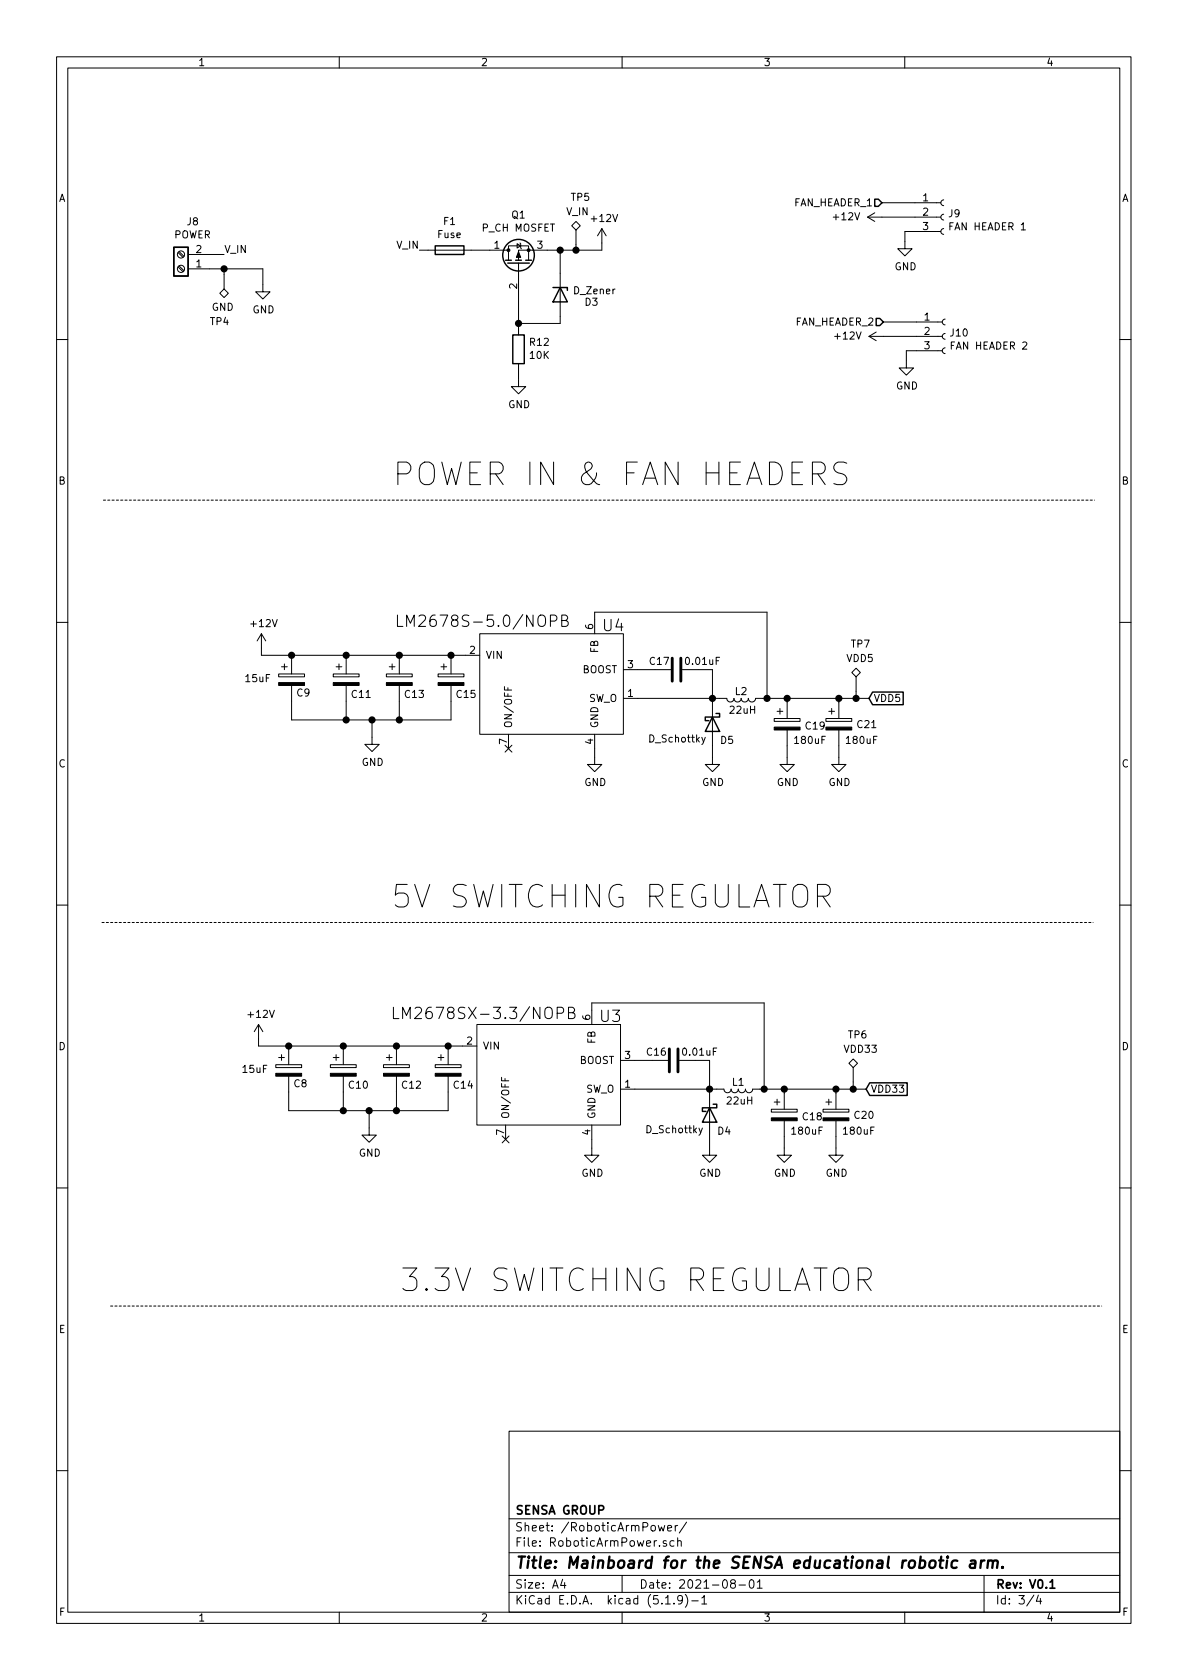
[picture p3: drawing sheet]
EESchema Schematic File Version 4
EELAYER 30 0
EELAYER END
$Descr A4 8268 11693 portrait
encoding utf-8
Sheet 3 4
Title "Mainboard for the SENSA educational robotic arm."
Date "2021-08-01"
Rev "V0.1"
Comp "SENSA GROUP"
Comment1 ""
Comment2 ""
Comment3 ""
Comment4 ""
$EndDescr
$Comp
L Device:D_Zener D3
U 1 1
P 3900 2050
F 0 "D3" V 3950 2320 50  0000 R CNN
F 1 "D_Zener" V 3870 2440 50  0000 R CNN
F 2 "Diode_SMD:D_SOD-323" H 3900 2050 50  0001 C CNN
F 3 "https://my.centralsemi.com/datasheets/CMDZ5221B-61B.PDF" H 3900 2050 50  0001 C CNN
	1    3900 2050
	0    1    1    0   
$EndComp
Wire Wire Line
	3900 1900 3900 1740
Wire Wire Line
	3900 1740 3810 1740
Connection ~ 3900 1740
$Comp
L Device:R R12
U 1 1
P 3610 2430
F 0 "R12" H 3540 2384 50  0000 R CNN
F 1 "10K" H 3540 2475 50  0000 R CNN
F 2 "Resistor_SMD:R_0805_2012Metric_Pad1.20x1.40mm_HandSolder" V 3540 2430 50  0001 C CNN
F 3 "~" H 3610 2430 50  0001 C CNN
	1    3610 2430
	-1   0    0    1   
$EndComp
Wire Wire Line
	3610 2280 3610 2250
Wire Wire Line
	3900 2200 3900 2250
Wire Wire Line
	3900 2250 3610 2250
Connection ~ 3610 2250
Wire Wire Line
	3610 2250 3610 2040
$Comp
L power:GND #PWR0115
U 1 1
P 3610 2640
F 0 "#PWR0115" H 3610 2390 50  0001 C CNN
F 1 "GND" H 3615 2467 50  0000 C CNN
F 2 "" H 3610 2640 50  0001 C CNN
F 3 "" H 3610 2640 50  0001 C CNN
	1    3610 2640
	1    0    0    -1  
$EndComp
Wire Wire Line
	3610 2580 3610 2640
$Comp
L Transistor_FET:BS250 Q1
U 1 1
P 3610 1840
F 0 "Q1" V 3952 1840 50  0000 C CNN
F 1 "P_CH MOSFET" V 3861 1840 50  0000 C CNN
F 2 "Package_TO_SOT_SMD:TO-252-3_TabPin2" H 3810 1765 50  0001 L CIN
F 3 "https://www.onsemi.com/pdf/datasheet/ena1597-d.pdf" H 3610 1840 50  0001 L CNN
	1    3610 1840
	0    -1   -1   0   
$EndComp
$Comp
L Device:Fuse F1
U 1 1
P 3130 1740
F 0 "F1" V 3327 1740 50  0000 C CNN
F 1 "Fuse" V 3236 1740 50  0000 C CNN
F 2 "Fuse:Fuse_2920_7451Metric" V 3060 1740 50  0001 C CNN
F 3 "https://media.digikey.com/pdf/Data%20Sheets/Littelfuse%20PDFs/ASMDC300F24.pdf" H 3130 1740 50  0001 C CNN
	1    3130 1740
	0    -1   -1   0   
$EndComp
$Comp
L Connector:Screw_Terminal_01x02 J8
U 1 1
P 1260 1870
F 0 "J8" H 1178 1545 50  0000 C CNN
F 1 "POWER" H 1178 1636 50  0000 C CNN
F 2 "ArmFootprints:TerminalBlock_bornier-2_P5.08mmCOPY" H 1260 1870 50  0001 C CNN
F 3 "~" H 1260 1870 50  0001 C CNN
	1    1260 1870
	-1   0    0    1   
$EndComp
$Comp
L power:GND #PWR0116
U 1 1
P 1830 1980
F 0 "#PWR0116" H 1830 1730 50  0001 C CNN
F 1 "GND" H 1835 1807 50  0000 C CNN
F 2 "" H 1830 1980 50  0001 C CNN
F 3 "" H 1830 1980 50  0001 C CNN
	1    1830 1980
	1    0    0    -1  
$EndComp
Wire Wire Line
	1460 1870 1560 1870
Wire Wire Line
	1460 1770 1560 1770
Text Label 1560 1770 0    50   ~ 0
V_IN
Text Label 2920 1740 2    50   ~ 0
V_IN
Wire Wire Line
	2980 1740 2920 1740
Wire Wire Line
	2590 5010 2780 5010
Connection ~ 2590 5010
Connection ~ 3140 4560
Wire Wire Line
	3240 4560 3140 4560
Wire Wire Line
	5840 5190 5840 5270
Wire Wire Line
	5480 5190 5480 5270
$Comp
L power:GND #PWR0117
U 1 1
P 5840 5270
F 0 "#PWR0117" H 5840 5020 50  0001 C CNN
F 1 "GND" H 5845 5097 50  0000 C CNN
F 2 "" H 5840 5270 50  0001 C CNN
F 3 "" H 5840 5270 50  0001 C CNN
	1    5840 5270
	1    0    0    -1  
$EndComp
$Comp
L power:GND #PWR0118
U 1 1
P 5480 5270
F 0 "#PWR0118" H 5480 5020 50  0001 C CNN
F 1 "GND" H 5485 5097 50  0000 C CNN
F 2 "" H 5480 5270 50  0001 C CNN
F 3 "" H 5480 5270 50  0001 C CNN
	1    5480 5270
	1    0    0    -1  
$EndComp
Wire Wire Line
	5340 4860 5480 4860
Connection ~ 5340 4860
Wire Wire Line
	5340 4260 5340 4860
Wire Wire Line
	4140 4260 5340 4260
Wire Wire Line
	4140 4310 4140 4260
Wire Wire Line
	5310 4860 5340 4860
Connection ~ 5480 4860
Wire Wire Line
	5840 4860 5840 4890
Wire Wire Line
	5480 4860 5840 4860
Wire Wire Line
	5480 4860 5480 4890
$Comp
L Device:CP C19
U 1 1
P 5480 5040
F 0 "C19" H 5600 5030 50  0000 L CNN
F 1 "180uF" H 5520 4930 50  0000 L CNN
F 2 "Capacitor_SMD:CP_Elec_6.3x5.9" H 5518 4890 50  0001 C CNN
F 3 "~" H 5480 5040 50  0001 C CNN
	1    5480 5040
	1    0    0    -1  
$EndComp
$Comp
L Device:CP C21
U 1 1
P 5840 5040
F 0 "C21" H 5960 5040 50  0000 L CNN
F 1 "180uF" H 5880 4930 50  0000 L CNN
F 2 "Capacitor_SMD:CP_Elec_6.3x5.9" H 5878 4890 50  0001 C CNN
F 3 "~" H 5840 5040 50  0001 C CNN
	1    5840 5040
	1    0    0    -1  
$EndComp
Wire Wire Line
	4960 5190 4960 5270
Wire Wire Line
	4960 4890 4960 4860
Wire Wire Line
	4440 4860 4960 4860
Wire Wire Line
	4960 4860 5010 4860
Connection ~ 4960 4860
$Comp
L power:GND #PWR0119
U 1 1
P 4960 5270
F 0 "#PWR0119" H 4960 5020 50  0001 C CNN
F 1 "GND" H 4965 5097 50  0000 C CNN
F 2 "" H 4960 5270 50  0001 C CNN
F 3 "" H 4960 5270 50  0001 C CNN
	1    4960 5270
	1    0    0    -1  
$EndComp
$Comp
L Device:D_Schottky D5
U 1 1
P 4960 5040
F 0 "D5" V 5070 5090 50  0000 L CNN
F 1 "D_Schottky" V 5060 4590 50  0000 L CNN
F 2 "Package_TO_SOT_SMD:TO-263-2_TabPin1" H 4960 5040 50  0001 C CNN
F 3 "https://www.st.com/content/ccc/resource/technical/document/datasheet/a4/1a/59/86/8a/74/4a/a3/CD00001293.pdf/files/CD00001293.pdf/jcr:content/translations/en.CD00001293.pdf" H 4960 5040 50  0001 C CNN
	1    4960 5040
	0    1    1    0   
$EndComp
$Comp
L Device:L L2
U 1 1
P 5160 4860
F 0 "L2" V 5110 4860 50  0000 C CNN
F 1 "22uH" V 5240 4870 50  0000 C CNN
F 2 "Inductor_SMD:L_10.4x10.4_H4.8" H 5160 4860 50  0001 C CNN
F 3 "https://industrial.panasonic.com/cdbs/www-data/pdf/AGL0000/AGL0000C63.pdf" H 5160 4860 50  0001 C CNN
	1    5160 4860
	0    1    1    0   
$EndComp
Wire Wire Line
	4960 4660 4860 4660
Wire Wire Line
	4960 4860 4960 4660
Wire Wire Line
	4440 4660 4560 4660
$Comp
L Device:C C17
U 1 1
P 4710 4660
F 0 "C17" V 4650 4540 50  0000 C CNN
F 1 "0.01uF" V 4650 4840 50  0000 C CNN
F 2 "Capacitor_SMD:C_0805_2012Metric_Pad1.18x1.45mm_HandSolder" H 4748 4510 50  0001 C CNN
F 3 "~" H 4710 4660 50  0001 C CNN
	1    4710 4660
	0    1    1    0   
$EndComp
NoConn ~ 3540 5210
Connection ~ 2030 4560
Wire Wire Line
	1820 4560 2030 4560
Wire Wire Line
	3140 4560 2780 4560
Wire Wire Line
	3140 4580 3140 4560
Wire Wire Line
	2780 4560 2410 4560
Connection ~ 2780 4560
Wire Wire Line
	2780 4580 2780 4560
Wire Wire Line
	2410 4560 2030 4560
Connection ~ 2410 4560
Wire Wire Line
	2410 4580 2410 4560
Wire Wire Line
	2030 4560 2030 4580
Wire Wire Line
	3140 4880 3140 5010
Wire Wire Line
	2780 5010 3140 5010
Connection ~ 2780 5010
Wire Wire Line
	2780 4880 2780 5010
Wire Wire Line
	2410 4880 2410 5010
Wire Wire Line
	2410 5010 2590 5010
Connection ~ 2410 5010
Wire Wire Line
	2590 5010 2590 5130
Wire Wire Line
	2030 5010 2410 5010
Wire Wire Line
	2030 4880 2030 5010
$Comp
L power:GND #PWR0120
U 1 1
P 2590 5130
F 0 "#PWR0120" H 2590 4880 50  0001 C CNN
F 1 "GND" H 2595 4957 50  0000 C CNN
F 2 "" H 2590 5130 50  0001 C CNN
F 3 "" H 2590 5130 50  0001 C CNN
	1    2590 5130
	1    0    0    -1  
$EndComp
Wire Wire Line
	4140 5210 4140 5270
$Comp
L power:GND #PWR0121
U 1 1
P 4140 5270
F 0 "#PWR0121" H 4140 5020 50  0001 C CNN
F 1 "GND" H 4145 5097 50  0000 C CNN
F 2 "" H 4140 5270 50  0001 C CNN
F 3 "" H 4140 5270 50  0001 C CNN
	1    4140 5270
	1    0    0    -1  
$EndComp
$Comp
L LM2678:LM2678 U4
U 1 1
P 3840 4760
F 0 "U4" H 4270 5170 79  0000 C CNN
F 1 "LM2678S-5.0/NOPB" H 3360 5200 79  0000 C CNN
F 2 "Package_TO_SOT_SMD:TO-263-7_TabPin4" H 3840 4760 98  0001 C CNN
F 3 "https://www.ti.com/general/docs/suppproductinfo.tsp?distId=10&gotoUrl=http%3A%2F%2Fwww.ti.com%2Flit%2Fgpn%2Flm2678" H 3840 4760 98  0001 C CNN
	1    3840 4760
	1    0    0    -1  
$EndComp
$Comp
L Device:CP C9
U 1 1
P 2030 4730
F 0 "C9" H 2060 4640 50  0000 L CNN
F 1 "15uF" H 1700 4740 50  0000 L CNN
F 2 "Capacitor_SMD:CP_Elec_5x5.3" H 2068 4580 50  0001 C CNN
F 3 "~" H 2030 4730 50  0001 C CNN
	1    2030 4730
	1    0    0    -1  
$EndComp
$Comp
L Device:CP C11
U 1 1
P 2410 4730
F 0 "C11" H 2440 4630 50  0000 L CNN
F 1 "CP" H 2528 4685 50  0001 L CNN
F 2 "Capacitor_SMD:CP_Elec_5x5.3" H 2448 4580 50  0001 C CNN
F 3 "~" H 2410 4730 50  0001 C CNN
	1    2410 4730
	1    0    0    -1  
$EndComp
$Comp
L Device:CP C13
U 1 1
P 2780 4730
F 0 "C13" H 2810 4630 50  0000 L CNN
F 1 "CP" H 2898 4685 50  0001 L CNN
F 2 "Capacitor_SMD:CP_Elec_5x5.3" H 2818 4580 50  0001 C CNN
F 3 "~" H 2780 4730 50  0001 C CNN
	1    2780 4730
	1    0    0    -1  
$EndComp
$Comp
L Device:CP C15
U 1 1
P 3140 4730
F 0 "C15" H 3170 4630 50  0000 L CNN
F 1 "CP" H 3258 4685 50  0001 L CNN
F 2 "Capacitor_SMD:CP_Elec_5x5.3" H 3178 4580 50  0001 C CNN
F 3 "~" H 3140 4730 50  0001 C CNN
	1    3140 4730
	1    0    0    -1  
$EndComp
Wire Wire Line
	6050 4860 5960 4860
$Comp
L power:+12V #PWR0122
U 1 1
P 4190 1690
F 0 "#PWR0122" H 4190 1540 50  0001 C CNN
F 1 "+12V" H 4205 1863 50  0000 C CNN
F 2 "" H 4190 1690 50  0001 C CNN
F 3 "" H 4190 1690 50  0001 C CNN
	1    4190 1690
	1    0    0    -1  
$EndComp
Wire Wire Line
	4190 1740 4190 1690
Wire Wire Line
	3900 1740 4010 1740
$Comp
L power:+12V #PWR0123
U 1 1
P 1820 4510
F 0 "#PWR0123" H 1820 4360 50  0001 C CNN
F 1 "+12V" H 1835 4683 50  0000 C CNN
F 2 "" H 1820 4510 50  0001 C CNN
F 3 "" H 1820 4510 50  0001 C CNN
	1    1820 4510
	1    0    0    -1  
$EndComp
Wire Wire Line
	1820 4560 1820 4510
Text GLabel 6050 4860 2    50   Input ~ 0
VDD5
Wire Wire Line
	2570 7730 2760 7730
Connection ~ 2570 7730
Connection ~ 3120 7280
Wire Wire Line
	3220 7280 3120 7280
Wire Wire Line
	5820 7910 5820 7990
Wire Wire Line
	5460 7910 5460 7990
$Comp
L power:GND #PWR0124
U 1 1
P 5820 7990
F 0 "#PWR0124" H 5820 7740 50  0001 C CNN
F 1 "GND" H 5825 7817 50  0000 C CNN
F 2 "" H 5820 7990 50  0001 C CNN
F 3 "" H 5820 7990 50  0001 C CNN
	1    5820 7990
	1    0    0    -1  
$EndComp
$Comp
L power:GND #PWR0125
U 1 1
P 5460 7990
F 0 "#PWR0125" H 5460 7740 50  0001 C CNN
F 1 "GND" H 5465 7817 50  0000 C CNN
F 2 "" H 5460 7990 50  0001 C CNN
F 3 "" H 5460 7990 50  0001 C CNN
	1    5460 7990
	1    0    0    -1  
$EndComp
Wire Wire Line
	5320 7580 5460 7580
Connection ~ 5320 7580
Wire Wire Line
	5320 6980 5320 7580
Wire Wire Line
	4120 6980 5320 6980
Wire Wire Line
	4120 7030 4120 6980
Wire Wire Line
	5290 7580 5320 7580
Connection ~ 5460 7580
Wire Wire Line
	5820 7580 5820 7610
Wire Wire Line
	5460 7580 5820 7580
Wire Wire Line
	5460 7580 5460 7610
$Comp
L Device:CP C18
U 1 1
P 5460 7760
F 0 "C18" H 5580 7750 50  0000 L CNN
F 1 "180uF" H 5500 7650 50  0000 L CNN
F 2 "Capacitor_SMD:CP_Elec_6.3x5.9" H 5498 7610 50  0001 C CNN
F 3 "~" H 5460 7760 50  0001 C CNN
	1    5460 7760
	1    0    0    -1  
$EndComp
$Comp
L Device:CP C20
U 1 1
P 5820 7760
F 0 "C20" H 5940 7760 50  0000 L CNN
F 1 "180uF" H 5860 7650 50  0000 L CNN
F 2 "Capacitor_SMD:CP_Elec_6.3x5.9" H 5858 7610 50  0001 C CNN
F 3 "~" H 5820 7760 50  0001 C CNN
	1    5820 7760
	1    0    0    -1  
$EndComp
Wire Wire Line
	4940 7910 4940 7990
Wire Wire Line
	4940 7610 4940 7580
Wire Wire Line
	4420 7580 4940 7580
Wire Wire Line
	4940 7580 4990 7580
Connection ~ 4940 7580
$Comp
L power:GND #PWR0126
U 1 1
P 4940 7990
F 0 "#PWR0126" H 4940 7740 50  0001 C CNN
F 1 "GND" H 4945 7817 50  0000 C CNN
F 2 "" H 4940 7990 50  0001 C CNN
F 3 "" H 4940 7990 50  0001 C CNN
	1    4940 7990
	1    0    0    -1  
$EndComp
$Comp
L Device:D_Schottky D4
U 1 1
P 4940 7760
F 0 "D4" V 5050 7810 50  0000 L CNN
F 1 "D_Schottky" V 5040 7310 50  0000 L CNN
F 2 "Package_TO_SOT_SMD:TO-263-2_TabPin1" H 4940 7760 50  0001 C CNN
F 3 "https://www.st.com/content/ccc/resource/technical/document/datasheet/a4/1a/59/86/8a/74/4a/a3/CD00001293.pdf/files/CD00001293.pdf/jcr:content/translations/en.CD00001293.pdf" H 4940 7760 50  0001 C CNN
	1    4940 7760
	0    1    1    0   
$EndComp
$Comp
L Device:L L1
U 1 1
P 5140 7580
F 0 "L1" V 5090 7580 50  0000 C CNN
F 1 "22uH" V 5220 7590 50  0000 C CNN
F 2 "Inductor_SMD:L_10.4x10.4_H4.8" H 5140 7580 50  0001 C CNN
F 3 "https://industrial.panasonic.com/cdbs/www-data/pdf/AGL0000/AGL0000C63.pdf" H 5140 7580 50  0001 C CNN
	1    5140 7580
	0    1    1    0   
$EndComp
Wire Wire Line
	4940 7380 4840 7380
Wire Wire Line
	4940 7580 4940 7380
Wire Wire Line
	4420 7380 4540 7380
$Comp
L Device:C C16
U 1 1
P 4690 7380
F 0 "C16" V 4630 7260 50  0000 C CNN
F 1 "0.01uF" V 4630 7560 50  0000 C CNN
F 2 "Capacitor_SMD:C_0805_2012Metric_Pad1.18x1.45mm_HandSolder" H 4728 7230 50  0001 C CNN
F 3 "~" H 4690 7380 50  0001 C CNN
	1    4690 7380
	0    1    1    0   
$EndComp
NoConn ~ 3520 7930
Connection ~ 2010 7280
Wire Wire Line
	1800 7280 2010 7280
Wire Wire Line
	3120 7280 2760 7280
Wire Wire Line
	3120 7300 3120 7280
Wire Wire Line
	2760 7280 2390 7280
Connection ~ 2760 7280
Wire Wire Line
	2760 7300 2760 7280
Wire Wire Line
	2390 7280 2010 7280
Connection ~ 2390 7280
Wire Wire Line
	2390 7300 2390 7280
Wire Wire Line
	2010 7280 2010 7300
Wire Wire Line
	3120 7600 3120 7730
Wire Wire Line
	2760 7730 3120 7730
Connection ~ 2760 7730
Wire Wire Line
	2760 7600 2760 7730
Wire Wire Line
	2390 7600 2390 7730
Wire Wire Line
	2390 7730 2570 7730
Connection ~ 2390 7730
Wire Wire Line
	2570 7730 2570 7850
Wire Wire Line
	2010 7730 2390 7730
Wire Wire Line
	2010 7600 2010 7730
$Comp
L power:GND #PWR0127
U 1 1
P 2570 7850
F 0 "#PWR0127" H 2570 7600 50  0001 C CNN
F 1 "GND" H 2575 7677 50  0000 C CNN
F 2 "" H 2570 7850 50  0001 C CNN
F 3 "" H 2570 7850 50  0001 C CNN
	1    2570 7850
	1    0    0    -1  
$EndComp
Wire Wire Line
	4120 7930 4120 7990
$Comp
L power:GND #PWR0128
U 1 1
P 4120 7990
F 0 "#PWR0128" H 4120 7740 50  0001 C CNN
F 1 "GND" H 4125 7817 50  0000 C CNN
F 2 "" H 4120 7990 50  0001 C CNN
F 3 "" H 4120 7990 50  0001 C CNN
	1    4120 7990
	1    0    0    -1  
$EndComp
$Comp
L LM2678:LM2678 U3
U 1 1
P 3820 7480
F 0 "U3" H 4250 7890 79  0000 C CNN
F 1 "LM2678SX-3.3/NOPB" H 3370 7910 79  0000 C CNN
F 2 "Package_TO_SOT_SMD:TO-263-7_TabPin4" H 3820 7480 98  0001 C CNN
F 3 "https://www.ti.com/general/docs/suppproductinfo.tsp?distId=10&gotoUrl=http%3A%2F%2Fwww.ti.com%2Flit%2Fgpn%2Flm2678" H 3820 7480 98  0001 C CNN
	1    3820 7480
	1    0    0    -1  
$EndComp
$Comp
L Device:CP C8
U 1 1
P 2010 7450
F 0 "C8" H 2040 7360 50  0000 L CNN
F 1 "15uF" H 1680 7460 50  0000 L CNN
F 2 "Capacitor_SMD:CP_Elec_5x5.3" H 2048 7300 50  0001 C CNN
F 3 "~" H 2010 7450 50  0001 C CNN
	1    2010 7450
	1    0    0    -1  
$EndComp
$Comp
L Device:CP C10
U 1 1
P 2390 7450
F 0 "C10" H 2420 7350 50  0000 L CNN
F 1 "CP" H 2508 7405 50  0001 L CNN
F 2 "Capacitor_SMD:CP_Elec_5x5.3" H 2428 7300 50  0001 C CNN
F 3 "~" H 2390 7450 50  0001 C CNN
	1    2390 7450
	1    0    0    -1  
$EndComp
$Comp
L Device:CP C12
U 1 1
P 2760 7450
F 0 "C12" H 2790 7350 50  0000 L CNN
F 1 "CP" H 2878 7405 50  0001 L CNN
F 2 "Capacitor_SMD:CP_Elec_5x5.3" H 2798 7300 50  0001 C CNN
F 3 "~" H 2760 7450 50  0001 C CNN
	1    2760 7450
	1    0    0    -1  
$EndComp
$Comp
L Device:CP C14
U 1 1
P 3120 7450
F 0 "C14" H 3150 7350 50  0000 L CNN
F 1 "CP" H 3238 7405 50  0001 L CNN
F 2 "Capacitor_SMD:CP_Elec_5x5.3" H 3158 7300 50  0001 C CNN
F 3 "~" H 3120 7450 50  0001 C CNN
	1    3120 7450
	1    0    0    -1  
$EndComp
Wire Wire Line
	6030 7580 5940 7580
$Comp
L power:+12V #PWR0129
U 1 1
P 1800 7230
F 0 "#PWR0129" H 1800 7080 50  0001 C CNN
F 1 "+12V" H 1815 7403 50  0000 C CNN
F 2 "" H 1800 7230 50  0001 C CNN
F 3 "" H 1800 7230 50  0001 C CNN
	1    1800 7230
	1    0    0    -1  
$EndComp
Wire Wire Line
	1800 7280 1800 7230
$Comp
L Connector:TestPoint_Alt TP5
U 1 1
P 4010 1700
F 0 "TP5" H 3970 2030 50  0000 L CNN
F 1 "V_IN" H 3940 1930 50  0000 L CNN
F 2 "TestPoint:TestPoint_THTPad_3.0x3.0mm_Drill1.5mm" H 4210 1700 50  0001 C CNN
F 3 "~" H 4210 1700 50  0001 C CNN
	1    4010 1700
	1    0    0    -1  
$EndComp
Wire Wire Line
	4010 1700 4010 1740
Connection ~ 4010 1740
Wire Wire Line
	4010 1740 4190 1740
Wire Wire Line
	3280 1740 3410 1740
$Comp
L Connector:TestPoint_Alt TP4
U 1 1
P 1560 1910
F 0 "TP4" H 1520 2240 50  0000 L CNN
F 1 "GND" H 1490 2140 50  0000 L CNN
F 2 "TestPoint:TestPoint_THTPad_3.0x3.0mm_Drill1.5mm" H 1760 1910 50  0001 C CNN
F 3 "~" H 1760 1910 50  0001 C CNN
	1    1560 1910
	-1   0    0    1   
$EndComp
Wire Wire Line
	1560 1910 1560 1870
Wire Wire Line
	1830 1870 1560 1870
Wire Wire Line
	1830 1870 1830 1980
Connection ~ 1560 1870
$Comp
L Connector:TestPoint_Alt TP7
U 1 1
P 5960 4810
F 0 "TP7" H 5920 5140 50  0000 L CNN
F 1 "VDD5" H 5890 5040 50  0000 L CNN
F 2 "TestPoint:TestPoint_THTPad_3.0x3.0mm_Drill1.5mm" H 6160 4810 50  0001 C CNN
F 3 "~" H 6160 4810 50  0001 C CNN
	1    5960 4810
	1    0    0    -1  
$EndComp
$Comp
L Connector:TestPoint_Alt TP6
U 1 1
P 5940 7530
F 0 "TP6" H 5900 7860 50  0000 L CNN
F 1 "VDD33" H 5870 7760 50  0000 L CNN
F 2 "TestPoint:TestPoint_THTPad_3.0x3.0mm_Drill1.5mm" H 6140 7530 50  0001 C CNN
F 3 "~" H 6140 7530 50  0001 C CNN
	1    5940 7530
	1    0    0    -1  
$EndComp
Wire Wire Line
	5960 4810 5960 4860
Connection ~ 5960 4860
Wire Wire Line
	5960 4860 5840 4860
Wire Wire Line
	5940 7530 5940 7580
Connection ~ 5940 7580
Wire Wire Line
	5940 7580 5820 7580
Connection ~ 5840 4860
Connection ~ 5820 7580
Wire Notes Line
	720  3480 7620 3480
Text Notes 2730 3390 0    157  ~ 0
POWER IN & FAN HEADERS
$Comp
L Connector:Conn_01x03_Female J9
U 1 1
P 6570 1510
F 0 "J9" H 6598 1536 50  0000 L CNN
F 1 "FAN HEADER 1 " H 6598 1445 50  0000 L CNN
F 2 "Connector_PinHeader_2.54mm:PinHeader_1x03_P2.54mm_Vertical" H 6570 1510 50  0001 C CNN
F 3 "https://media.digikey.com/pdf/Data%20Sheets/Molex%20PDFs/171856,57_Brief.pdf" H 6570 1510 50  0001 C CNN
	1    6570 1510
	1    0    0    -1  
$EndComp
$Comp
L power:GND #PWR0130
U 1 1
P 6300 1680
F 0 "#PWR0130" H 6300 1430 50  0001 C CNN
F 1 "GND" H 6305 1507 50  0000 C CNN
F 2 "" H 6300 1680 50  0001 C CNN
F 3 "" H 6300 1680 50  0001 C CNN
	1    6300 1680
	1    0    0    -1  
$EndComp
Wire Wire Line
	6300 1610 6370 1610
Wire Wire Line
	6300 1610 6300 1680
$Comp
L power:+12V #PWR0131
U 1 1
P 6140 1510
F 0 "#PWR0131" H 6140 1360 50  0001 C CNN
F 1 "+12V" V 6140 1760 50  0000 C CNN
F 2 "" H 6140 1510 50  0001 C CNN
F 3 "" H 6140 1510 50  0001 C CNN
	1    6140 1510
	0    -1   -1   0   
$EndComp
Wire Wire Line
	6140 1510 6370 1510
Wire Wire Line
	6140 1410 6370 1410
Text HLabel 6140 1410 0    50   Input ~ 0
FAN_HEADER_1
$Comp
L Connector:Conn_01x03_Female J10
U 1 1
P 6580 2340
F 0 "J10" H 6608 2366 50  0000 L CNN
F 1 "FAN HEADER 2" H 6608 2275 50  0000 L CNN
F 2 "Connector_PinHeader_2.54mm:PinHeader_1x03_P2.54mm_Vertical" H 6580 2340 50  0001 C CNN
F 3 "https://media.digikey.com/pdf/Data%20Sheets/Molex%20PDFs/171856,57_Brief.pdf" H 6580 2340 50  0001 C CNN
	1    6580 2340
	1    0    0    -1  
$EndComp
$Comp
L power:GND #PWR0132
U 1 1
P 6310 2510
F 0 "#PWR0132" H 6310 2260 50  0001 C CNN
F 1 "GND" H 6315 2337 50  0000 C CNN
F 2 "" H 6310 2510 50  0001 C CNN
F 3 "" H 6310 2510 50  0001 C CNN
	1    6310 2510
	1    0    0    -1  
$EndComp
Wire Wire Line
	6310 2440 6380 2440
Wire Wire Line
	6310 2440 6310 2510
$Comp
L power:+12V #PWR0133
U 1 1
P 6150 2340
F 0 "#PWR0133" H 6150 2190 50  0001 C CNN
F 1 "+12V" V 6150 2590 50  0000 C CNN
F 2 "" H 6150 2340 50  0001 C CNN
F 3 "" H 6150 2340 50  0001 C CNN
	1    6150 2340
	0    -1   -1   0   
$EndComp
Wire Wire Line
	6150 2340 6380 2340
Wire Wire Line
	6150 2240 6380 2240
Text HLabel 6150 2240 0    50   Input ~ 0
FAN_HEADER_2
Wire Notes Line
	710  6420 7610 6420
Text Notes 2720 6330 0    157  ~ 0
5V SWITCHING REGULATOR
Wire Notes Line
	770  9090 7670 9090
Text Notes 2780 9000 0    157  ~ 0
3.3V SWITCHING REGULATOR
Text GLabel 6030 7580 2    50   Input ~ 0
VDD33
$EndSCHEMATC
